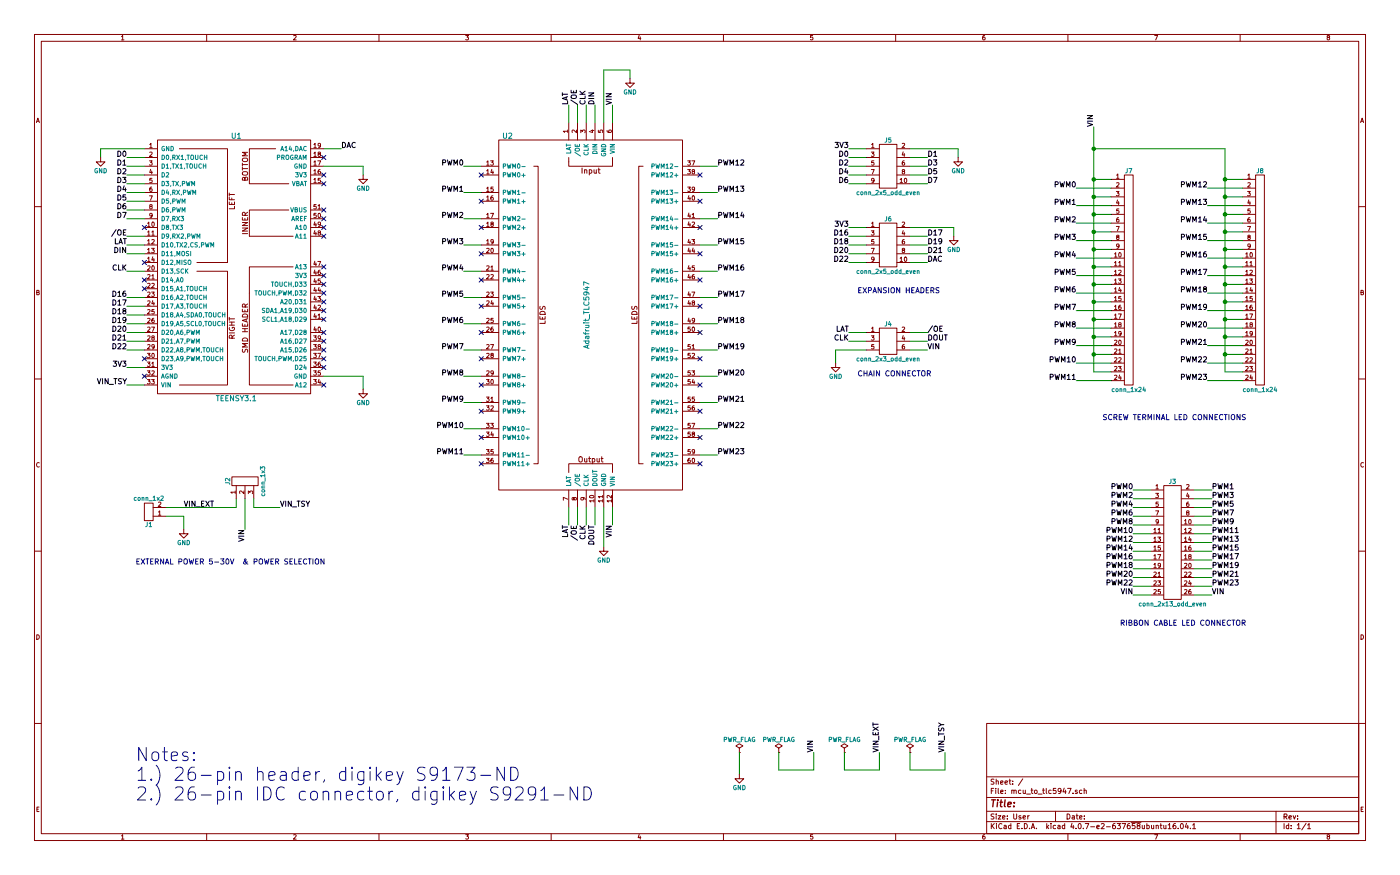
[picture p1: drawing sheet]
EESchema Schematic File Version 2
LIBS:power
LIBS:device
LIBS:switches
LIBS:relays
LIBS:motors
LIBS:transistors
LIBS:conn
LIBS:linear
LIBS:regul
LIBS:74xx
LIBS:cmos4000
LIBS:adc-dac
LIBS:memory
LIBS:xilinx
LIBS:microcontrollers
LIBS:dsp
LIBS:microchip
LIBS:analog_switches
LIBS:motorola
LIBS:texas
LIBS:intel
LIBS:audio
LIBS:interface
LIBS:digital-audio
LIBS:philips
LIBS:display
LIBS:cypress
LIBS:siliconi
LIBS:opto
LIBS:atmel
LIBS:contrib
LIBS:valves
LIBS:teensy3
LIBS:adafruit_tlc5947
LIBS:conn_2x12_odd_even
LIBS:conn_1x2
LIBS:conn_2x3_odd_even
LIBS:conn_2x2_odd_even
LIBS:conn_2x25_odd_even
LIBS:conn_2x13_odd_even
LIBS:conn_2x5_odd_even
LIBS:conn_1x24
LIBS:conn_1x3
LIBS:mcu_to_tlc5947-cache
EELAYER 25 0
EELAYER END
$Descr User 16000 10000
encoding utf-8
Sheet 1 1
Title ""
Date ""
Rev ""
Comp ""
Comment1 ""
Comment2 ""
Comment3 ""
Comment4 ""
$EndDescr
$Comp
L TEENSY3.1 U1
U 1 1
P 2700 2900
F 0 "U1" H 2700 4250 60  0000 C CNN
F 1 "TEENSY3.1" H 2700 1250 60  0000 C CNN
F 2 "Teensy3x:TEENSY3X" H 2400 3100 60  0001 C CNN
F 3 "" H 2400 3100 60  0000 C CNN
	1    2700 2900
	1    0    0    -1  
$EndComp
$Comp
L Adafruit_TLC5947 U2
U 1 1
P 6750 3600
F 0 "U2" H 5800 5650 60  0000 C CNN
F 1 "Adafruit_TLC5947" V 6700 3600 60  0000 C CNN
F 2 "Adafruit_TLC5947:Adafruit_TLC5947" H 7600 3400 60  0001 C CNN
F 3 "" H 7600 3400 60  0001 C CNN
	1    6750 3600
	1    0    0    -1  
$EndComp
Wire Wire Line
	5500 1900 5300 1900
Wire Wire Line
	5500 2200 5300 2200
Wire Wire Line
	5500 2500 5300 2500
Wire Wire Line
	5500 2800 5300 2800
Wire Wire Line
	5500 3100 5300 3100
Wire Wire Line
	5500 3400 5300 3400
Wire Wire Line
	5500 3700 5300 3700
Wire Wire Line
	5500 4000 5300 4000
Wire Wire Line
	5500 4300 5300 4300
Wire Wire Line
	5500 4600 5300 4600
Wire Wire Line
	5500 4900 5300 4900
Wire Wire Line
	5500 5200 5300 5200
Wire Wire Line
	8200 1900 8000 1900
Wire Wire Line
	8200 2200 8000 2200
Wire Wire Line
	8200 2500 8000 2500
Wire Wire Line
	8200 2800 8000 2800
Wire Wire Line
	8200 3100 8000 3100
Wire Wire Line
	8200 3400 8000 3400
Wire Wire Line
	8200 3700 8000 3700
Wire Wire Line
	8200 4000 8000 4000
Wire Wire Line
	8200 4300 8000 4300
Wire Wire Line
	8200 4600 8000 4600
Wire Wire Line
	8200 4900 8000 4900
Wire Wire Line
	8200 5200 8000 5200
Wire Wire Line
	7000 1400 7000 1200
Wire Wire Line
	6900 800  6900 1400
Wire Wire Line
	6800 1400 6800 1200
Wire Wire Line
	6700 1400 6700 1200
Wire Wire Line
	6600 1400 6600 1200
Wire Wire Line
	6500 1400 6500 1200
Text Label 7000 1200 1    60   ~ 0
VIN
Text Label 6800 1200 1    60   ~ 0
DIN
Text Label 6700 1200 1    60   ~ 0
CLK
Text Label 6600 1200 1    60   ~ 0
/OE
Text Label 6500 1200 1    60   ~ 0
LAT
Wire Wire Line
	6500 5800 6500 6000
Wire Wire Line
	6600 5800 6600 6000
Wire Wire Line
	6700 5800 6700 6000
Wire Wire Line
	6800 5800 6800 6000
Wire Wire Line
	6900 5800 6900 6250
Wire Wire Line
	7000 5800 7000 6000
Text Label 6500 6000 3    60   ~ 0
LAT
Text Label 6600 6000 3    60   ~ 0
/OE
Text Label 6700 6000 3    60   ~ 0
CLK
Text Label 6800 6000 3    60   ~ 0
DOUT
Text Label 7000 6000 3    60   ~ 0
VIN
$Comp
L conn_1x2 J1
U 1 1
P 1700 5850
F 0 "J1" H 1700 6000 50  0000 C CNN
F 1 "conn_1x2" H 1700 5700 50  0000 C CNN
F 2 "BLOCK_CONN_2:BLOCK_CONN_2X1" H 1700 5900 50  0001 C CNN
F 3 "" H 1700 5900 50  0001 C CNN
	1    1700 5850
	-1   0    0    1   
$EndComp
$Comp
L conn_2x3_odd_even J4
U 1 1
P 10150 3900
F 0 "J4" H 10150 4100 50  0000 C CNN
F 1 "conn_2x3_odd_even" H 10150 3700 50  0000 C CNN
F 2 "3X2_SHRD_HEADER:3X2_SHRD_HEADER" H 10100 3900 50  0001 C CNN
F 3 "" H 10100 3900 50  0001 C CNN
	1    10150 3900
	1    0    0    -1  
$EndComp
Wire Wire Line
	9900 3800 9700 3800
Wire Wire Line
	9900 3900 9700 3900
Wire Wire Line
	9550 4000 9900 4000
Wire Wire Line
	10400 3800 10600 3800
Wire Wire Line
	10400 3900 10600 3900
Wire Wire Line
	10400 4000 10600 4000
Text Label 9700 3800 2    60   ~ 0
LAT
Text Label 10600 3800 0    60   ~ 0
/OE
Text Label 9700 3900 2    60   ~ 0
CLK
Text Label 10600 3900 0    60   ~ 0
DOUT
Text Label 10600 4000 0    60   ~ 0
VIN
Text Notes 9800 4300 0    60   ~ 0
CHAIN CONNECTOR
$Comp
L PWR_FLAG #FLG01
U 1 1
P 8450 8600
F 0 "#FLG01" H 8450 8675 50  0001 C CNN
F 1 "PWR_FLAG" H 8450 8750 50  0000 C CNN
F 2 "" H 8450 8600 50  0001 C CNN
F 3 "" H 8450 8600 50  0001 C CNN
	1    8450 8600
	1    0    0    -1  
$EndComp
$Comp
L PWR_FLAG #FLG02
U 1 1
P 8900 8600
F 0 "#FLG02" H 8900 8675 50  0001 C CNN
F 1 "PWR_FLAG" H 8900 8750 50  0000 C CNN
F 2 "" H 8900 8600 50  0001 C CNN
F 3 "" H 8900 8600 50  0001 C CNN
	1    8900 8600
	1    0    0    -1  
$EndComp
Wire Wire Line
	1900 5900 2100 5900
Wire Wire Line
	2100 5900 2100 6050
$Comp
L GND #PWR03
U 1 1
P 2100 6050
F 0 "#PWR03" H 2100 5800 50  0001 C CNN
F 1 "GND" H 2100 5900 50  0000 C CNN
F 2 "" H 2100 6050 50  0001 C CNN
F 3 "" H 2100 6050 50  0001 C CNN
	1    2100 6050
	1    0    0    -1  
$EndComp
$Comp
L GND #PWR04
U 1 1
P 6900 6250
F 0 "#PWR04" H 6900 6000 50  0001 C CNN
F 1 "GND" H 6900 6100 50  0000 C CNN
F 2 "" H 6900 6250 50  0001 C CNN
F 3 "" H 6900 6250 50  0001 C CNN
	1    6900 6250
	1    0    0    -1  
$EndComp
Wire Wire Line
	6900 800  7200 800 
Wire Wire Line
	7200 800  7200 900 
$Comp
L GND #PWR05
U 1 1
P 7200 900
F 0 "#PWR05" H 7200 650 50  0001 C CNN
F 1 "GND" H 7200 750 50  0000 C CNN
F 2 "" H 7200 900 50  0001 C CNN
F 3 "" H 7200 900 50  0001 C CNN
	1    7200 900 
	1    0    0    -1  
$EndComp
Wire Wire Line
	9550 4000 9550 4150
$Comp
L GND #PWR06
U 1 1
P 9550 4150
F 0 "#PWR06" H 9550 3900 50  0001 C CNN
F 1 "GND" H 9550 4000 50  0000 C CNN
F 2 "" H 9550 4150 50  0001 C CNN
F 3 "" H 9550 4150 50  0001 C CNN
	1    9550 4150
	1    0    0    -1  
$EndComp
Wire Wire Line
	8450 8600 8450 8850
$Comp
L GND #PWR07
U 1 1
P 8450 8850
F 0 "#PWR07" H 8450 8600 50  0001 C CNN
F 1 "GND" H 8450 8700 50  0000 C CNN
F 2 "" H 8450 8850 50  0001 C CNN
F 3 "" H 8450 8850 50  0001 C CNN
	1    8450 8850
	1    0    0    -1  
$EndComp
Wire Wire Line
	8900 8600 8900 8800
Wire Wire Line
	8900 8800 9300 8800
Wire Wire Line
	9300 8800 9300 8600
Text Label 9300 8600 1    60   ~ 0
VIN
Wire Wire Line
	1650 4400 1450 4400
Text Label 1450 4400 2    60   ~ 0
VIN_TSY
Wire Wire Line
	1900 5800 2700 5800
Text Label 2100 5800 0    60   ~ 0
VIN_EXT
Text Label 3200 5800 0    60   ~ 0
VIN_TSY
Text Label 2800 6050 3    60   ~ 0
VIN
Text Notes 1550 6450 0    60   ~ 0
EXTERNAL POWER 5-30V  & POWER SELECTION
Text Label 5300 2200 2    60   ~ 0
PWM1
Text Label 5300 2500 2    60   ~ 0
PWM2
Text Label 5300 2800 2    60   ~ 0
PWM3
Text Label 5300 3100 2    60   ~ 0
PWM4
Text Label 5300 3400 2    60   ~ 0
PWM5
Text Label 5300 3700 2    60   ~ 0
PWM6
Text Label 5300 4000 2    60   ~ 0
PWM7
Text Label 5300 4300 2    60   ~ 0
PWM8
Text Label 5300 4600 2    60   ~ 0
PWM9
Text Label 5300 4900 2    60   ~ 0
PWM10
Text Label 5300 5200 2    60   ~ 0
PWM11
Text Label 8200 1900 0    60   ~ 0
PWM12
Text Label 8200 2200 0    60   ~ 0
PWM13
Text Label 8200 2500 0    60   ~ 0
PWM14
Text Label 8200 2800 0    60   ~ 0
PWM15
Text Label 8200 3100 0    60   ~ 0
PWM16
Text Label 8200 3400 0    60   ~ 0
PWM17
Text Label 8200 3700 0    60   ~ 0
PWM18
Text Label 8200 4000 0    60   ~ 0
PWM19
Text Label 8200 4300 0    60   ~ 0
PWM20
Text Label 8200 4600 0    60   ~ 0
PWM21
Text Label 8200 4900 0    60   ~ 0
PWM22
Text Label 8200 5200 0    60   ~ 0
PWM23
Text Label 5300 1900 2    60   ~ 0
PWM0
NoConn ~ 5500 2000
NoConn ~ 5500 2300
NoConn ~ 5500 2600
NoConn ~ 5500 2900
NoConn ~ 5500 3200
NoConn ~ 5500 3500
NoConn ~ 5500 3800
NoConn ~ 5500 4100
NoConn ~ 5500 4400
NoConn ~ 5500 4700
NoConn ~ 5500 5000
NoConn ~ 5500 5300
NoConn ~ 8000 5300
NoConn ~ 8000 5000
NoConn ~ 8000 4700
NoConn ~ 8000 4400
NoConn ~ 8000 4100
NoConn ~ 8000 3800
NoConn ~ 8000 3500
NoConn ~ 8000 3200
NoConn ~ 8000 2900
NoConn ~ 8000 2600
NoConn ~ 8000 2300
NoConn ~ 8000 2000
$Comp
L conn_2x13_odd_even J3
U 1 1
P 13400 6200
F 0 "J3" H 13400 6900 50  0000 C CNN
F 1 "conn_2x13_odd_even" H 13400 5500 50  0000 C CNN
F 2 "13X2_SHRD_HEADER:5X2_SHRD_HEADER" H 13350 6200 50  0001 C CNN
F 3 "" H 13350 6200 50  0001 C CNN
	1    13400 6200
	1    0    0    -1  
$EndComp
Wire Wire Line
	13150 5600 12950 5600
Wire Wire Line
	13650 5600 13850 5600
Wire Wire Line
	13150 5700 12950 5700
Wire Wire Line
	13650 5700 13850 5700
Wire Wire Line
	13150 5800 12950 5800
Wire Wire Line
	13650 5800 13850 5800
Wire Wire Line
	13150 5900 12950 5900
Wire Wire Line
	13650 5900 13850 5900
Wire Wire Line
	13150 6000 12950 6000
Wire Wire Line
	13650 6000 13850 6000
Wire Wire Line
	13150 6100 12950 6100
Wire Wire Line
	13650 6100 13850 6100
Text Label 13850 5600 0    60   ~ 0
PWM1
Text Label 12950 5700 2    60   ~ 0
PWM2
Text Label 13850 5700 0    60   ~ 0
PWM3
Text Label 12950 5800 2    60   ~ 0
PWM4
Text Label 13850 5800 0    60   ~ 0
PWM5
Text Label 12950 5900 2    60   ~ 0
PWM6
Text Label 13850 5900 0    60   ~ 0
PWM7
Text Label 12950 6000 2    60   ~ 0
PWM8
Text Label 13850 6000 0    60   ~ 0
PWM9
Text Label 12950 6100 2    60   ~ 0
PWM10
Text Label 13850 6100 0    60   ~ 0
PWM11
Text Label 12950 5600 2    60   ~ 0
PWM0
Wire Wire Line
	12950 6200 13150 6200
Wire Wire Line
	13850 6200 13650 6200
Wire Wire Line
	12950 6300 13150 6300
Wire Wire Line
	13850 6300 13650 6300
Wire Wire Line
	12950 6400 13150 6400
Wire Wire Line
	13850 6400 13650 6400
Wire Wire Line
	12950 6500 13150 6500
Wire Wire Line
	13850 6500 13650 6500
Wire Wire Line
	12950 6600 13150 6600
Wire Wire Line
	13850 6600 13650 6600
Wire Wire Line
	12950 6700 13150 6700
Wire Wire Line
	13850 6700 13650 6700
Text Label 12950 6200 2    60   ~ 0
PWM12
Text Label 13850 6200 0    60   ~ 0
PWM13
Text Label 12950 6300 2    60   ~ 0
PWM14
Text Label 13850 6300 0    60   ~ 0
PWM15
Text Label 12950 6400 2    60   ~ 0
PWM16
Text Label 13850 6400 0    60   ~ 0
PWM17
Text Label 12950 6500 2    60   ~ 0
PWM18
Text Label 13850 6500 0    60   ~ 0
PWM19
Text Label 12950 6600 2    60   ~ 0
PWM20
Text Label 13850 6600 0    60   ~ 0
PWM21
Text Label 12950 6700 2    60   ~ 0
PWM22
Text Label 13850 6700 0    60   ~ 0
PWM23
Wire Wire Line
	13150 6800 12950 6800
Wire Wire Line
	13650 6800 13850 6800
Text Label 12950 6800 2    60   ~ 0
VIN
Text Label 13850 6800 0    60   ~ 0
VIN
Text Label 12300 2550 2    60   ~ 0
PWM2
Text Label 12300 2950 2    60   ~ 0
PWM4
Text Label 12300 3350 2    60   ~ 0
PWM6
Text Label 12300 3750 2    60   ~ 0
PWM8
Text Label 12300 4150 2    60   ~ 0
PWM10
Text Label 12300 2150 2    60   ~ 0
PWM0
Text Label 13800 2150 2    60   ~ 0
PWM12
Text Label 13800 2550 2    60   ~ 0
PWM14
Text Label 13800 2950 2    60   ~ 0
PWM16
Text Label 13800 3350 2    60   ~ 0
PWM18
Text Label 13800 3750 2    60   ~ 0
PWM20
Text Label 13800 4150 2    60   ~ 0
PWM22
Text Label 12300 2350 2    60   ~ 0
PWM1
Text Label 12300 2750 2    60   ~ 0
PWM3
Text Label 12300 3150 2    60   ~ 0
PWM5
Text Label 12300 3550 2    60   ~ 0
PWM7
Text Label 12300 3950 2    60   ~ 0
PWM9
Text Label 12300 4350 2    60   ~ 0
PWM11
Text Label 13800 2350 2    60   ~ 0
PWM13
Text Label 13800 2750 2    60   ~ 0
PWM15
Text Label 13800 3150 2    60   ~ 0
PWM17
Text Label 13800 3550 2    60   ~ 0
PWM19
Text Label 13800 3950 2    60   ~ 0
PWM21
Text Label 13800 4350 2    60   ~ 0
PWM23
Text Label 12500 1450 1    60   ~ 0
VIN
Text Notes 12600 4800 0    60   ~ 0
SCREW TERMINAL LED CONNECTIONS
Text Notes 12800 7150 0    60   ~ 0
RIBBON CABLE LED CONNECTOR
Wire Wire Line
	1650 1700 1150 1700
Wire Wire Line
	1150 1700 1150 1800
$Comp
L GND #PWR08
U 1 1
P 1150 1800
F 0 "#PWR08" H 1150 1550 50  0001 C CNN
F 1 "GND" H 1150 1650 50  0000 C CNN
F 2 "" H 1150 1800 50  0001 C CNN
F 3 "" H 1150 1800 50  0001 C CNN
	1    1150 1800
	1    0    0    -1  
$EndComp
Wire Wire Line
	3700 4300 4150 4300
Wire Wire Line
	4150 4300 4150 4450
$Comp
L GND #PWR09
U 1 1
P 4150 4450
F 0 "#PWR09" H 4150 4200 50  0001 C CNN
F 1 "GND" H 4150 4300 50  0000 C CNN
F 2 "" H 4150 4450 50  0001 C CNN
F 3 "" H 4150 4450 50  0001 C CNN
	1    4150 4450
	1    0    0    -1  
$EndComp
Wire Wire Line
	3700 1900 4150 1900
Wire Wire Line
	4150 1900 4150 2000
$Comp
L GND #PWR010
U 1 1
P 4150 2000
F 0 "#PWR010" H 4150 1750 50  0001 C CNN
F 1 "GND" H 4150 1850 50  0000 C CNN
F 2 "" H 4150 2000 50  0001 C CNN
F 3 "" H 4150 2000 50  0001 C CNN
	1    4150 2000
	1    0    0    -1  
$EndComp
Wire Wire Line
	1650 2900 1450 2900
Text Label 1450 2900 2    60   ~ 0
DIN
Wire Wire Line
	1650 3100 1450 3100
Text Label 1450 3100 2    60   ~ 0
CLK
$Comp
L conn_2x5_odd_even J5
U 1 1
P 10150 1900
F 0 "J5" H 10150 2200 50  0000 C CNN
F 1 "conn_2x5_odd_even" H 10150 1600 50  0000 C CNN
F 2 "5X2_SHRD_HEADER:5X2_SHRD_HEADER" H 10100 1900 50  0001 C CNN
F 3 "" H 10100 1900 50  0001 C CNN
	1    10150 1900
	1    0    0    -1  
$EndComp
$Comp
L conn_2x5_odd_even J6
U 1 1
P 10150 2800
F 0 "J6" H 10150 3100 50  0000 C CNN
F 1 "conn_2x5_odd_even" H 10150 2500 50  0000 C CNN
F 2 "5X2_SHRD_HEADER:5X2_SHRD_HEADER" H 10100 2800 50  0001 C CNN
F 3 "" H 10100 2800 50  0001 C CNN
	1    10150 2800
	1    0    0    -1  
$EndComp
Text Notes 9800 3350 0    60   ~ 0
EXPANSION HEADERS
Wire Wire Line
	9900 1700 9700 1700
Wire Wire Line
	10400 1700 10950 1700
Wire Wire Line
	9900 2600 9700 2600
Wire Wire Line
	10400 2600 10900 2600
Text Label 9700 1700 2    60   ~ 0
3V3
Text Label 9700 2600 2    60   ~ 0
3V3
Wire Wire Line
	10950 1700 10950 1800
Wire Wire Line
	10900 2600 10900 2700
$Comp
L GND #PWR011
U 1 1
P 10950 1800
F 0 "#PWR011" H 10950 1550 50  0001 C CNN
F 1 "GND" H 10950 1650 50  0000 C CNN
F 2 "" H 10950 1800 50  0001 C CNN
F 3 "" H 10950 1800 50  0001 C CNN
	1    10950 1800
	1    0    0    -1  
$EndComp
$Comp
L GND #PWR012
U 1 1
P 10900 2700
F 0 "#PWR012" H 10900 2450 50  0001 C CNN
F 1 "GND" H 10900 2550 50  0000 C CNN
F 2 "" H 10900 2700 50  0001 C CNN
F 3 "" H 10900 2700 50  0001 C CNN
	1    10900 2700
	1    0    0    -1  
$EndComp
Text Notes 1550 9150 0    150  ~ 0
Notes:\n1.) 26-pin header, digikey S9173-ND\n2.) 26-pin IDC connector, digikey S9291-ND
Wire Wire Line
	3700 1700 3900 1700
Text Label 3900 1700 0    60   ~ 0
DAC
Wire Wire Line
	1650 2800 1450 2800
Wire Wire Line
	1650 2700 1450 2700
Text Label 1450 2800 2    60   ~ 0
LAT
Text Label 1450 2700 2    60   ~ 0
/OE
Wire Wire Line
	9900 1800 9700 1800
Wire Wire Line
	1650 1900 1450 1900
Wire Wire Line
	1650 2100 1450 2100
Wire Wire Line
	1650 2200 1450 2200
Wire Wire Line
	1650 3600 1450 3600
Wire Wire Line
	1650 3700 1450 3700
Wire Wire Line
	1650 2300 1450 2300
Wire Wire Line
	1650 2400 1450 2400
Text Label 9700 1800 2    60   ~ 0
D0
Text Label 1450 1900 2    60   ~ 0
D1
Text Label 1450 2100 2    60   ~ 0
D3
Text Label 1450 2200 2    60   ~ 0
D4
Text Label 1450 2300 2    60   ~ 0
D5
Text Label 1450 2400 2    60   ~ 0
D6
Text Label 1450 3600 2    60   ~ 0
D18
Text Label 1450 3700 2    60   ~ 0
D19
Wire Wire Line
	1650 3400 1450 3400
Wire Wire Line
	1650 3500 1450 3500
Wire Wire Line
	1650 3800 1450 3800
Wire Wire Line
	1650 3900 1450 3900
Wire Wire Line
	1650 4000 1450 4000
NoConn ~ 1650 3000
NoConn ~ 1650 4100
Wire Wire Line
	1650 4200 1450 4200
Text Label 1450 4200 2    60   ~ 0
3V3
Text Label 1450 3400 2    60   ~ 0
D16
Text Label 1450 3500 2    60   ~ 0
D17
Text Label 1450 3800 2    60   ~ 0
D20
Text Label 1450 3900 2    60   ~ 0
D21
Text Label 1450 4000 2    60   ~ 0
D22
NoConn ~ 3700 1800
NoConn ~ 3700 2000
NoConn ~ 3700 2100
NoConn ~ 3700 2400
NoConn ~ 3700 2500
NoConn ~ 3700 2600
NoConn ~ 3700 2700
NoConn ~ 3700 3050
NoConn ~ 3700 3150
NoConn ~ 3700 3250
NoConn ~ 3700 3350
NoConn ~ 3700 3450
NoConn ~ 3700 3550
NoConn ~ 3700 3650
NoConn ~ 3700 3800
NoConn ~ 3700 3900
NoConn ~ 3700 4000
NoConn ~ 3700 4100
NoConn ~ 3700 4200
NoConn ~ 3700 4400
Wire Wire Line
	1650 1800 1450 1800
Text Label 1450 1800 2    60   ~ 0
D0
Wire Wire Line
	10400 1800 10600 1800
Text Label 10600 1800 0    60   ~ 0
D1
Wire Wire Line
	10400 1900 10600 1900
Text Label 10600 1900 0    60   ~ 0
D3
Wire Wire Line
	9900 2000 9700 2000
Text Label 9700 2000 2    60   ~ 0
D4
Wire Wire Line
	10400 2000 10600 2000
Text Label 10600 2000 0    60   ~ 0
D5
Wire Wire Line
	9900 2100 9700 2100
Text Label 9700 2100 2    60   ~ 0
D6
Wire Wire Line
	1650 2500 1450 2500
Text Label 1450 2500 2    60   ~ 0
D7
Wire Wire Line
	1650 2000 1450 2000
Text Label 1450 2000 2    60   ~ 0
D2
Wire Wire Line
	9900 1900 9700 1900
Text Label 9700 1900 2    60   ~ 0
D2
Wire Wire Line
	10400 2100 10600 2100
Text Label 10600 2100 0    60   ~ 0
D7
NoConn ~ 1650 3200
NoConn ~ 1650 3300
Wire Wire Line
	9900 2800 9700 2800
Wire Wire Line
	10400 2800 10600 2800
Text Label 9700 2800 2    60   ~ 0
D18
Text Label 10600 2800 0    60   ~ 0
D19
Wire Wire Line
	9900 2700 9700 2700
Wire Wire Line
	10400 2700 10600 2700
Wire Wire Line
	9900 2900 9700 2900
Wire Wire Line
	10400 2900 10600 2900
Wire Wire Line
	9900 3000 9700 3000
Text Label 9700 2700 2    60   ~ 0
D16
Text Label 10600 2700 0    60   ~ 0
D17
Text Label 9700 2900 2    60   ~ 0
D20
Text Label 10600 2900 0    60   ~ 0
D21
Text Label 9700 3000 2    60   ~ 0
D22
Wire Wire Line
	10400 3000 10600 3000
NoConn ~ 1650 2600
Text Label 10600 3000 0    60   ~ 0
DAC
NoConn ~ 1650 4300
$Comp
L PWR_FLAG #FLG013
U 1 1
P 9650 8600
F 0 "#FLG013" H 9650 8675 50  0001 C CNN
F 1 "PWR_FLAG" H 9650 8750 50  0000 C CNN
F 2 "" H 9650 8600 50  0001 C CNN
F 3 "" H 9650 8600 50  0001 C CNN
	1    9650 8600
	1    0    0    -1  
$EndComp
Wire Wire Line
	9650 8600 9650 8800
Wire Wire Line
	9650 8800 10050 8800
Wire Wire Line
	10050 8800 10050 8600
Text Label 10050 8600 1    60   ~ 0
VIN_EXT
$Comp
L PWR_FLAG #FLG014
U 1 1
P 10400 8600
F 0 "#FLG014" H 10400 8675 50  0001 C CNN
F 1 "PWR_FLAG" H 10400 8750 50  0000 C CNN
F 2 "" H 10400 8600 50  0001 C CNN
F 3 "" H 10400 8600 50  0001 C CNN
	1    10400 8600
	1    0    0    -1  
$EndComp
Wire Wire Line
	10400 8600 10400 8800
Wire Wire Line
	10400 8800 10800 8800
Wire Wire Line
	10800 8800 10800 8600
Text Label 10800 8600 1    60   ~ 0
VIN_TSY
$Comp
L conn_1x24 J7
U 1 1
P 12900 3150
F 0 "J7" H 12900 4350 50  0000 C CNN
F 1 "conn_1x24" H 12900 1850 50  0000 C CNN
F 2 "BLOCK_CONN_24:BLOCK_CONN_2X1" H 12900 3150 50  0001 C CNN
F 3 "" H 12900 3150 50  0001 C CNN
	1    12900 3150
	1    0    0    -1  
$EndComp
Wire Wire Line
	12700 2050 12500 2050
Wire Wire Line
	12500 1450 12500 4250
Wire Wire Line
	12500 2250 12700 2250
Wire Wire Line
	12500 2450 12700 2450
Connection ~ 12500 2250
Wire Wire Line
	12500 2650 12700 2650
Connection ~ 12500 2450
Wire Wire Line
	12500 2850 12700 2850
Connection ~ 12500 2650
Wire Wire Line
	12500 3050 12700 3050
Connection ~ 12500 2850
Wire Wire Line
	12500 3250 12700 3250
Connection ~ 12500 3050
Wire Wire Line
	12500 3450 12700 3450
Connection ~ 12500 3250
Wire Wire Line
	12500 3650 12700 3650
Connection ~ 12500 3450
Wire Wire Line
	12500 3850 12700 3850
Connection ~ 12500 3650
Wire Wire Line
	12500 4050 12700 4050
Connection ~ 12500 3850
Wire Wire Line
	12500 4250 12700 4250
Connection ~ 12500 4050
Wire Wire Line
	12700 2150 12300 2150
Wire Wire Line
	12700 2350 12300 2350
Wire Wire Line
	12700 2550 12300 2550
Wire Wire Line
	12700 2750 12300 2750
Wire Wire Line
	12700 2950 12300 2950
Wire Wire Line
	12700 3150 12300 3150
Wire Wire Line
	12700 3350 12300 3350
Wire Wire Line
	12700 3550 12300 3550
Wire Wire Line
	12700 3750 12300 3750
Wire Wire Line
	12700 3950 12300 3950
Wire Wire Line
	12700 4150 12300 4150
Wire Wire Line
	12700 4350 12300 4350
$Comp
L conn_1x24 J8
U 1 1
P 14400 3150
F 0 "J8" H 14400 4350 50  0000 C CNN
F 1 "conn_1x24" H 14400 1850 50  0000 C CNN
F 2 "BLOCK_CONN_24:BLOCK_CONN_2X1" H 14400 3150 50  0001 C CNN
F 3 "" H 14400 3150 50  0001 C CNN
	1    14400 3150
	1    0    0    -1  
$EndComp
Wire Wire Line
	14200 2050 14000 2050
Wire Wire Line
	14000 1700 14000 4250
Wire Wire Line
	14000 2250 14200 2250
Wire Wire Line
	14000 2450 14200 2450
Connection ~ 14000 2250
Wire Wire Line
	14000 2650 14200 2650
Connection ~ 14000 2450
Wire Wire Line
	14000 2850 14200 2850
Connection ~ 14000 2650
Wire Wire Line
	14000 3050 14200 3050
Connection ~ 14000 2850
Wire Wire Line
	14000 3250 14200 3250
Connection ~ 14000 3050
Wire Wire Line
	14000 3450 14200 3450
Connection ~ 14000 3250
Wire Wire Line
	14000 3650 14200 3650
Connection ~ 14000 3450
Wire Wire Line
	14000 3850 14200 3850
Connection ~ 14000 3650
Wire Wire Line
	14000 4050 14200 4050
Connection ~ 14000 3850
Wire Wire Line
	14000 4250 14200 4250
Connection ~ 14000 4050
Wire Wire Line
	14200 2150 13800 2150
Wire Wire Line
	14200 2350 13800 2350
Wire Wire Line
	14200 2550 13800 2550
Wire Wire Line
	14200 2750 13800 2750
Wire Wire Line
	14200 2950 13800 2950
Wire Wire Line
	14200 3150 13800 3150
Wire Wire Line
	14200 3350 13800 3350
Wire Wire Line
	14200 3550 13800 3550
Wire Wire Line
	14200 3750 13800 3750
Wire Wire Line
	14200 3950 13800 3950
Wire Wire Line
	14200 4150 13800 4150
Wire Wire Line
	14200 4350 13800 4350
Wire Wire Line
	12500 1700 14000 1700
Connection ~ 14000 2050
Connection ~ 12500 2050
Connection ~ 12500 1700
$Comp
L conn_1x3 J2
U 1 1
P 2800 5500
F 0 "J2" H 2800 5700 50  0000 C CNN
F 1 "conn_1x3" H 2800 5300 50  0000 C CNN
F 2 "PIN_ARRAY_1X3:PIN_ARRAY_1X3" H 2800 5500 50  0001 C CNN
F 3 "" H 2800 5500 50  0001 C CNN
	1    2800 5500
	0    -1   -1   0   
$EndComp
Wire Wire Line
	2700 5800 2700 5700
Wire Wire Line
	2800 5700 2800 6050
Wire Wire Line
	2900 5700 2900 5800
Wire Wire Line
	2900 5800 3200 5800
$EndSCHEMATC
